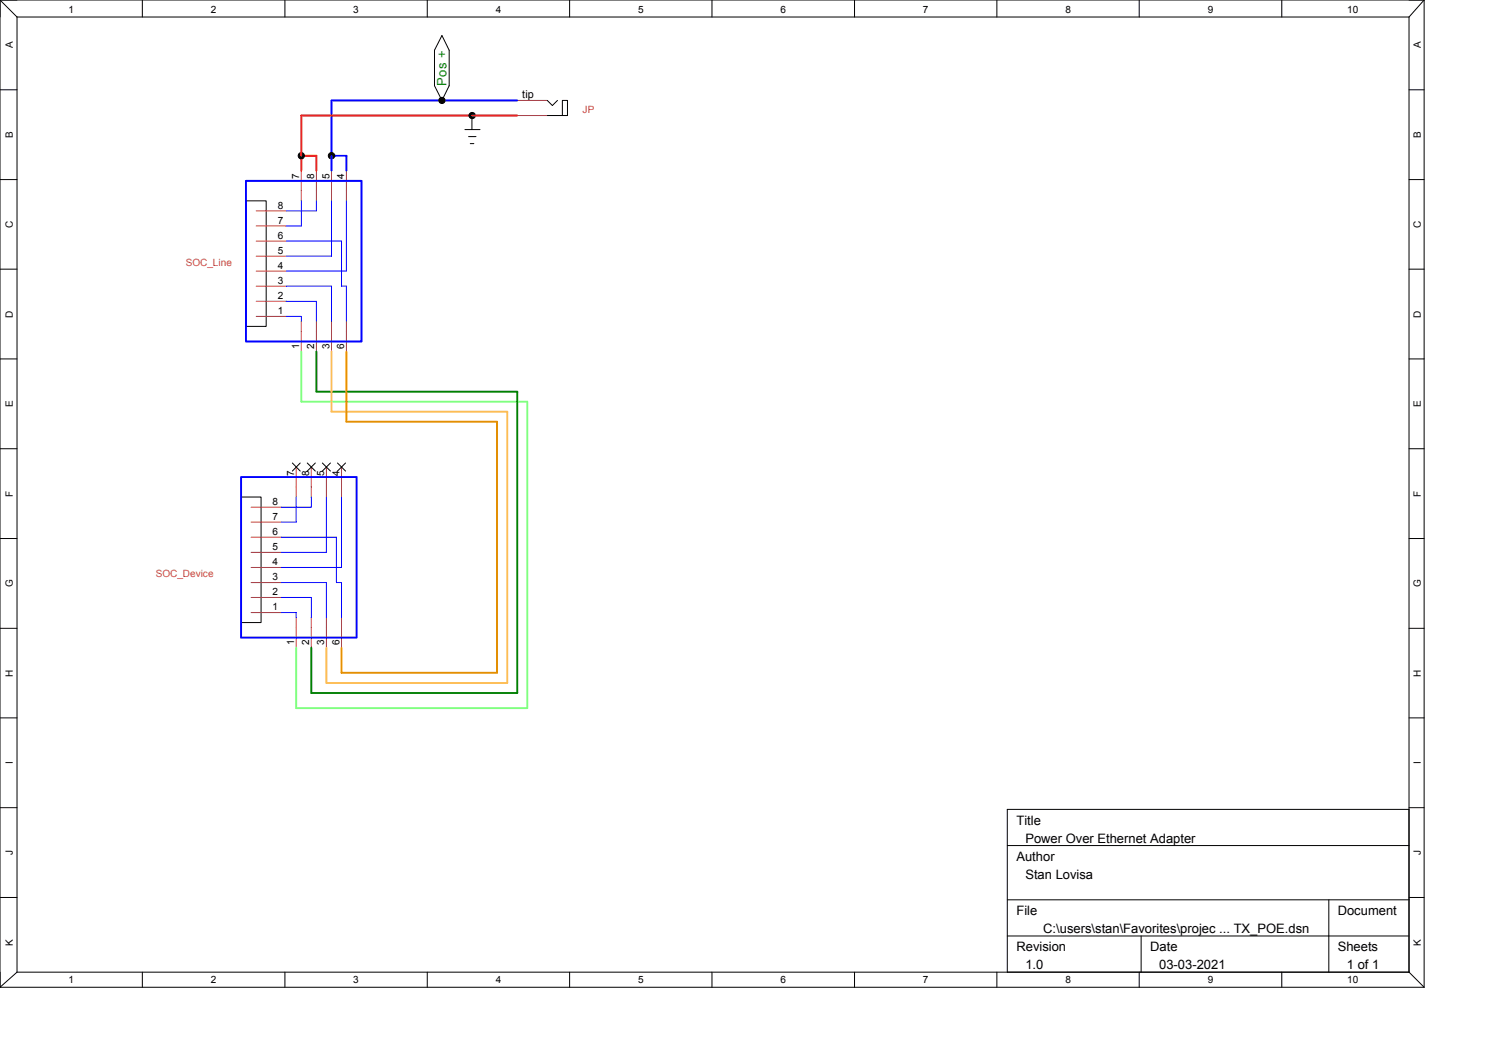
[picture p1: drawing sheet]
<svg xmlns="http://www.w3.org/2000/svg" width="297mm" height="210mm" viewBox="0 0 297 210" stroke-linecap="round" stroke-linejoin="round" font-family="sans-serif">
<g fill="none" stroke="#000" stroke-width=".2">
<path d="M0 0h283.3M0 0v196.4M0 0l3.4 3.4M0 17.9h3.4M3.4 3.4h276.9M3.4 3.4v190M28.3 0v3.4M56.7 0v3.4M85 0v3.4M87.9 7.1l1.5 2.9v7.1l-1.5 2.9-1.5-2.9v-7.1zM108.9 20l1 1 1-1M111.9 20h1v3h-1z"/>
<path d="M113.3 0v3.4M141.6 0v3.4M170 0v3.4M198.3 0v3.4M226.7 0v3.4M255 0v3.4M280.3 3.4v190M280.3 17.9h3M283.3 0v196.4M283.3 0l-3 3.4M0 35.7h3.4M48.9 40h4.1v24.9h-4.1z"/>
<path d="M92.5 25.8h3M93.2 27.2h1.5M93.6 28.6h.7M93.9 23v2.8M108.9 23h3M280.3 35.7h3M0 53.6h3.4M280.3 53.6h3M0 71.4h3.4M280.3 71.4h3M0 89.3h3.4M48 98.9h3.9v25h-3.9z"/>
<path d="M58.2 92.1l1.5 1.6M59.7 92.1l-1.5 1.6M61.1 92.1l1.6 1.6M62.7 92.1l-1.6 1.6M64.1 92.1l1.6 1.6M65.7 92.1l-1.6 1.6M67.1 92.1l1.6 1.6M68.7 92.1l-1.6 1.6M280.3 89.3h3M0 107.1h3.4M280.3 107.1h3M0 125h3.4"/>
<path d="M280.3 125h3M0 142.8h3.4M280.3 142.8h3M0 160.7h3.4M0 178.6h3.4M200.4 168.2h79.9M200.4 179h79.9M264.4 179v14.4M280.3 161h-79.9v32.4M280.3 160.7h3M280.3 178.6h3M0 196.4h283.3"/>
<path d="M3.4 193.4h276.9M3.4 193.4l-3.4 3M28.3 193.4v3M56.7 193.4v3M85 193.4v3M113.3 193.4v3M141.6 193.4v3M170 193.4v3M198.3 193.4v3M200.4 186.2h79.9M226.7 193.4v3M227 186.2v7.2"/>
<path d="M255 193.4v3M280.3 193.4l3 3"/>
<circle cx="87.9" cy="20" r=".61"/>
<circle cx="59.9" cy="31" r=".62"/>
<circle cx="66" cy="31" r=".64"/>
<circle cx="93.9" cy="23" r=".63"/>
</g>
<g fill="none" stroke="#bf4040" stroke-width=".2">
<path d="M102.9 20h6M59.9 34v6M62.9 34v6M66 34v6M68.9 34v6M102.9 23h6M51 59.9h5.9M51 56.9h5.9M51 53.9h5.9M51 51h5.9M51 48h5.9M51 45h5.9"/>
<path d="M51 42h5.9M51 62.9h5.9M59.9 63.9v6M62.9 63.9v6M66 63.9v6M68.9 63.9v6M58.9 92.9v6M61.9 92.9v6M64.9 92.9v6M67.9 92.9v6M50 118.9h6M50 115.9h6"/>
<path d="M50 112.9h6M50 109.9h6M50 106.9h6M50 103.9h6M50 100.9h6M50 121.9h6M58.9 122.9v6M61.9 122.9v6M64.9 122.9v6M67.9 122.9v6"/>
</g>
<g fill="none" stroke="#00f" stroke-width=".2">
<path d="M59.9 40v5h-3M62.9 40v2h-6M66 40v11h-9.1M68.9 40v13.9h-12M56.9 59.9h6v4M56.9 56.9h9.1v7M56.9 48h11v8.9h1v7M56.9 62.9h3v1M58.9 98.9v5h-2.9M61.9 98.9v2h-5.9M64.9 98.9v11h-8.9M67.9 98.9v14h-11.9"/>
<path d="M56 106.9h10.9v9h1v7M56 118.9h5.9v4M56 115.9h8.9v7M56 121.9h2.9v1"/>
</g>
<path d="M102.9 20h-36.9v14M48.9 36h23v31.9h-23zM66 31h2.9v3M48 94.9h23v32h-23z" fill="none" stroke="#00f" stroke-width=".38"/>
<path d="M59.9 69.9v10h45v61h-46v-12" fill="none" stroke="#80ff80" stroke-width=".38"/>
<path d="M62.9 69.9v8h40v60h-41v-9" fill="none" stroke="#008000" stroke-width=".38"/>
<path d="M66 69.9v12h34.9v54h-36v-7" fill="none" stroke="#fdbd54" stroke-width=".38"/>
<path d="M68.9 69.9v14h30v50h-31v-5" fill="none" stroke="#e38f03" stroke-width=".38"/>
<g fill="#000">
<circle cx="87.9" cy="20" r=".61"/>
<circle cx="59.9" cy="31" r=".62"/>
<circle cx="66" cy="31" r=".64"/>
<circle cx="93.9" cy="23" r=".63"/>
</g>
<path d="M59.9 31h3v3M102.9 23h-43v11" fill="none" stroke="#f00" stroke-width=".38"/>
<path d="M87.5 19.6h.8v.8h-.8z" fill="none" stroke="#f00" stroke-width=".2"/>
<path d="M0 0h.1" fill="none" stroke="#000" stroke-width=".2" stroke-dasharray=".3 .2 .1 .2"/>
<text font-size="2.6" fill="#008021" x="88.8" y="17.1" transform="rotate(-90 88.8 17.1)">Pos +</text>
<g font-size="2.6">
<text x="202.2" y="164.1">Title</text>
<text x="204" y="167.7">Power Over Ethernet Adapter</text>
<text x="202.2" y="171.3">Author</text>
<text x="204" y="174.9">Stan Lovisa</text>
<text x="202.2" y="182.1">File</text>
<text x="207.6" y="185.7">C:\users\stan\Favorites\projec ... TX_POE.dsn</text>
<text x="266.1" y="182.1">Document</text>
<text x="202.2" y="189.3">Revision</text>
<text x="228.9" y="189.3">Date</text>
<text x="266.1" y="189.3">Sheets</text>
<text x="204" y="192.9">1.0</text>
<text x="230.6" y="192.9">03-03-2021</text>
<text x="268" y="192.9">1 of 1</text>
</g>
<text font-size="2.2" x="103.9" y="19.5">tip</text>
<g font-size="2">
<text x="13.6" y="2.6">1</text>
<text x="42" y="2.6">2</text>
<text x="70.3" y="2.6">3</text>
<text x="98.6" y="2.6">4</text>
<text x="127" y="2.6">5</text>
<text x="155.3" y="2.6">6</text>
<text x="183.6" y="2.6">7</text>
<text x="212" y="2.6">8</text>
<text x="240.3" y="2.6">9</text>
<text x="268.1" y="2.6">10</text>
<text x="2.6" y="9.6" transform="rotate(-90 2.6 9.6)">A</text>
<text x="282.7" y="9.6" transform="rotate(-90 282.7 9.6)">A</text>
<text x="2.6" y="27.4" transform="rotate(-90 2.6 27.4)">B</text>
<text x="282.7" y="27.4" transform="rotate(-90 282.7 27.4)">B</text>
<text x="59.5" y="35.7" transform="rotate(-90 59.5 35.7)">7</text>
<text x="62.5" y="35.7" transform="rotate(-90 62.5 35.7)">8</text>
<text x="65.5" y="35.7" transform="rotate(-90 65.5 35.7)">5</text>
<text x="68.5" y="35.7" transform="rotate(-90 68.5 35.7)">4</text>
<text x="55.2" y="41.5">8</text>
<text x="2.6" y="45.3" transform="rotate(-90 2.6 45.3)">C</text>
<text x="55.2" y="47.5">6</text>
<text x="55.2" y="44.5">7</text>
<text x="282.7" y="45.3" transform="rotate(-90 282.7 45.3)">C</text>
<text x="55.2" y="53.5">4</text>
<text x="55.2" y="50.5">5</text>
<text x="55.2" y="59.5">2</text>
<text x="55.2" y="56.5">3</text>
<text x="2.6" y="63.2" transform="rotate(-90 2.6 63.2)">D</text>
<text x="55.2" y="62.5">1</text>
<text x="282.7" y="63.2" transform="rotate(-90 282.7 63.2)">D</text>
<text x="59.5" y="69.3" transform="rotate(-90 59.5 69.3)">1</text>
<text x="62.5" y="69.3" transform="rotate(-90 62.5 69.3)">2</text>
<text x="65.5" y="69.3" transform="rotate(-90 65.5 69.3)">3</text>
<text x="68.5" y="69.3" transform="rotate(-90 68.5 69.3)">6</text>
<text x="2.6" y="81" transform="rotate(-90 2.6 81)">E</text>
<text x="282.7" y="81" transform="rotate(-90 282.7 81)">E</text>
<text x="58.5" y="94.6" transform="rotate(-90 58.5 94.6)">7</text>
<text x="61.5" y="94.6" transform="rotate(-90 61.5 94.6)">8</text>
<text x="64.5" y="94.6" transform="rotate(-90 64.5 94.6)">5</text>
<text x="67.5" y="94.6" transform="rotate(-90 67.5 94.6)">4</text>
<text x="2.6" y="98.8" transform="rotate(-90 2.6 98.8)">F</text>
<text x="54.2" y="100.5">8</text>
<text x="282.7" y="98.8" transform="rotate(-90 282.7 98.8)">F</text>
<text x="54.2" y="106.5">6</text>
<text x="54.2" y="103.5">7</text>
<text x="54.2" y="112.5">4</text>
<text x="54.2" y="109.5">5</text>
<text x="2.6" y="116.8" transform="rotate(-90 2.6 116.8)">G</text>
<text x="54.2" y="118.4">2</text>
<text x="54.2" y="115.5">3</text>
<text x="282.7" y="116.8" transform="rotate(-90 282.7 116.8)">G</text>
<text x="54.2" y="121.5">1</text>
<text x="58.5" y="128.3" transform="rotate(-90 58.5 128.3)">1</text>
<text x="61.5" y="128.3" transform="rotate(-90 61.5 128.3)">2</text>
<text x="64.5" y="128.3" transform="rotate(-90 64.5 128.3)">3</text>
<text x="67.5" y="128.3" transform="rotate(-90 67.5 128.3)">6</text>
<text x="2.6" y="134.6" transform="rotate(-90 2.6 134.6)">H</text>
<text x="282.7" y="134.6" transform="rotate(-90 282.7 134.6)">H</text>
<text x="2.6" y="152" transform="rotate(-90 2.6 152)">I</text>
<text x="282.7" y="152" transform="rotate(-90 282.7 152)">I</text>
<text x="2.6" y="170.1" transform="rotate(-90 2.6 170.1)">J</text>
<text x="282.7" y="170.1" transform="rotate(-90 282.7 170.1)">J</text>
<text x="2.6" y="188.1" transform="rotate(-90 2.6 188.1)">K</text>
<text x="282.7" y="188.1" transform="rotate(-90 282.7 188.1)">K</text>
<text x="13.6" y="195.6">1</text>
<text x="42" y="195.6">2</text>
<text x="70.3" y="195.6">3</text>
<text x="98.6" y="195.6">4</text>
<text x="127" y="195.6">5</text>
<text x="155.3" y="195.6">6</text>
<text x="183.6" y="195.6">7</text>
<text x="212" y="195.6">8</text>
<text x="240.3" y="195.6">9</text>
<text x="268.1" y="195.6">10</text>
</g>
<g font-size="2" fill="#bf4040">
<text x="115.9" y="22.6">JP</text>
<text x="37" y="52.9">SOC_Line</text>
<text x="31" y="114.9">SOC_Device</text>
</g>
</svg>
